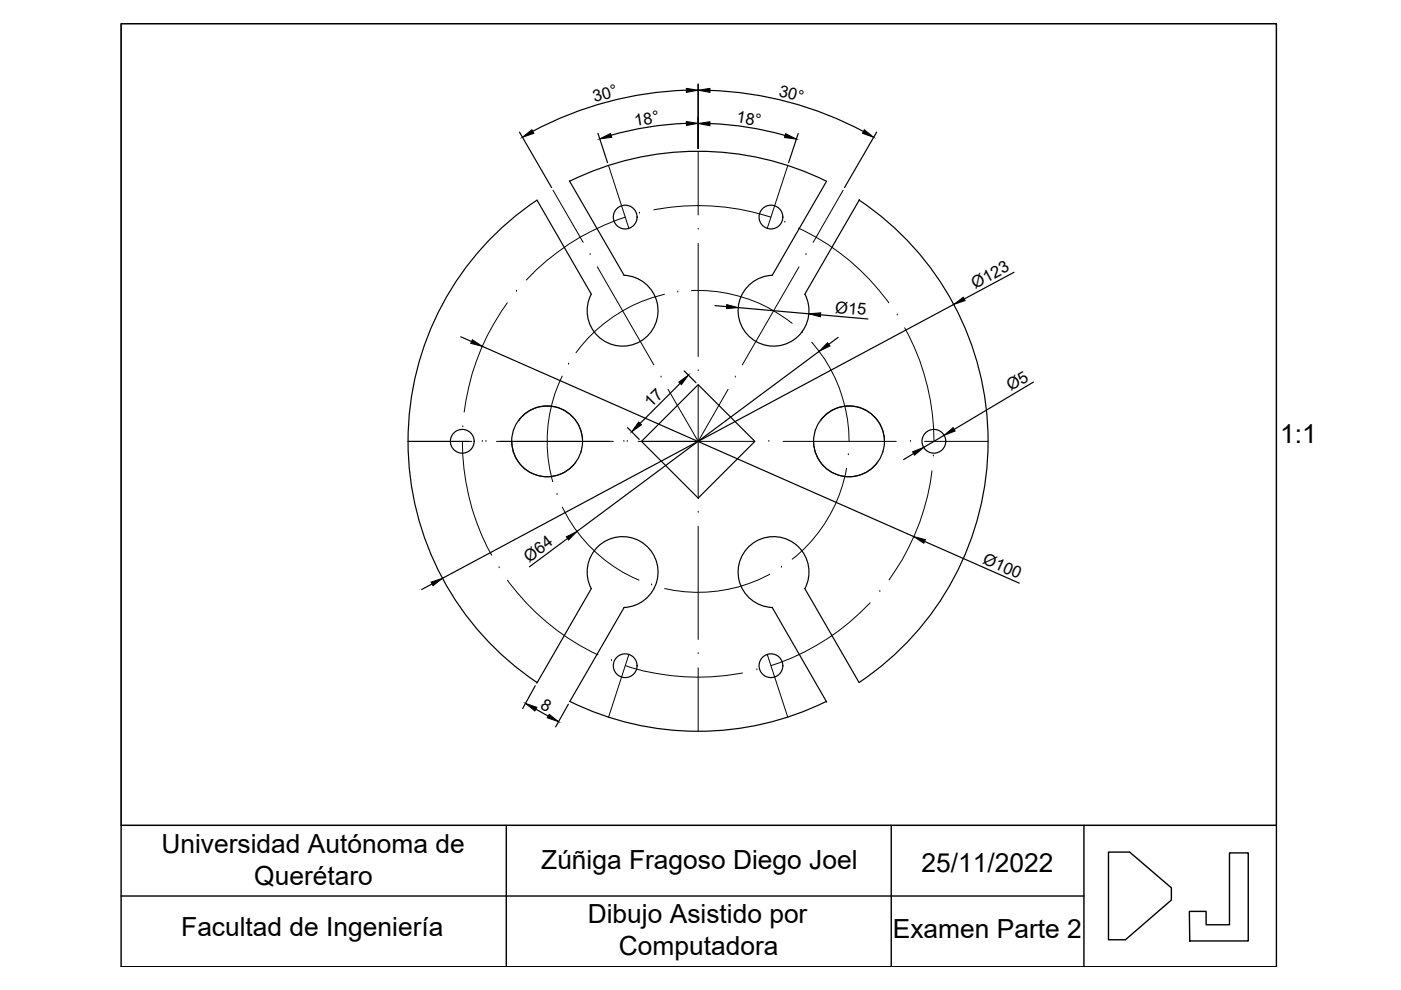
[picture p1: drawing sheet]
<svg xmlns="http://www.w3.org/2000/svg" width="297mm" height="210mm" viewBox="0 0 297 210" stroke-linecap="round" stroke-linejoin="round" font-family="sans-serif">
<!-- layer: Aux -->
<g fill="none" stroke="#000" stroke-width=".21">
<path d="M129 35.1l4.3 13.3M148 32.1v13.5M167 35.1l-4.3 13.3M117.2 40.3l6.4 11.1M125.1 54h.1M126.6 56.6l12 20.8M132.6 46a49.4 49.4 0 0 0-21 13.4M135.6 45.2h.1M138.6 44.5a49.8 49.8 0 0 1 24.8 1.5M148 48.6h.1M148 51.6v24M166.4 47.1h.1"/>
<path d="M169.3 48.4a48.9 48.9 0 0 1 19.2 15.8M169.4 56.6l-12 20.8M170.9 54h.1M178.8 40.3l-6.4 11.1M107.6 64.2a49.5 49.5 0 0 0-9.2 23.2M109.5 61.8h.1M119.2 79.7a31.4 31.4 0 0 0-2 22.4M120.6 77.2h.1M140.2 80h.1M140.9 62.4a32.5 32.5 0 0 0-18.8 12.4M143.7 61.9h.1M146.6 61.6a32.1 32.1 0 0 1 21.4 7"/>
<path d="M148 78.6h.1M155.9 80h.1M170.1 70.5h.1M172.1 72.5a32 32 0 0 1 7.9 21.1M190.2 66.8h.1M191.8 69.5a49.8 49.8 0 0 1 6.2 24.1M98 93.6a49.8 49.8 0 0 0 6.3 24.1M98.1 90.5h.1M99.3 93.6h-12.8h13.5M102.3 93.6h.1M103 93.6h.1M105.3 93.6h24.7"/>
<path d="M108.5 93.6a7.5 7.5 0 0 0 5.2 7.1 7.5 7.5 0 0 0 8.4-2.8M108.9 91.3h.1M110 89.2a7.5 7.5 0 0 1 8.3-2.8 7.5 7.5 0 0 1 5.2 7.2M123.2 95.9h.1M132.3 93.6h.1M133 93.6h.1M135.3 93.6h24.7M141.6 82.5l6.4 11.1 6.4-11.1M148 81.6v24M163 93.6h.1M166 93.6h24M172.5 93.6a7.5 7.5 0 0 0 5.2 7.1 7.5 7.5 0 0 0 8.4-2.8"/>
<path d="M172.9 91.3h.1M173.9 89.2a7.5 7.5 0 0 1 8.4-2.8 7.5 7.5 0 0 1 5.2 7.2M179.5 99.3a31.6 31.6 0 0 1-11.5 19.3M179.9 96.4h.1M187.1 95.9h.1M193 93.6h.1M196 93.6h13.5M197.6 99.8a49.3 49.3 0 0 1-9.1 23.2M197.9 96.7h.1M118.1 104.8h.1M119.2 107.5a31.8 31.8 0 0 0 16.3 15.5M148 108.6h.1"/>
<path d="M148 111.6v24M105.8 120.4h.1M107.6 123a49.9 49.9 0 0 0 19.2 15.8M133.3 138.8l-4.3 13.3M138.2 124h.1M148 138.6h.1M162.7 138.8l4.3 13.3M163.2 121.7a32 32 0 0 1-22.3 3.1M165.7 120.3h.1M184.5 127.8a49.4 49.4 0 0 1-21 13.3M186.5 125.4h.1M129.7 140.1h.1"/>
<path d="M132.6 141.1a49.7 49.7 0 0 0 24.8 1.6M148 141.6v13.5M160.5 142h.1"/>
</g>
<!-- layer: Figura -->
<g fill="none" stroke="#000" stroke-width=".25">
<path d="M120.7 38.3l11.6 20.1a7.5 7.5 0 0 1 7.1 8.9 7.5 7.5 0 0 1-9.9 5.7 7.5 7.5 0 0 1-4.1-10.6l-11.5-20M120.8 38.4a61.5 61.5 0 0 1 54.4 0l-11.5 20a7.5 7.5 0 0 0-7.1 8.9 7.5 7.5 0 0 0 9.9 5.7 7.5 7.5 0 0 0 4.2-10.6M113.9 42.4a61.5 61.5 0 0 0 0 102.3M182.1 42.4a61.5 61.5 0 0 1 0 102.3l-11.5-19.9M182.2 42.3l-11.6 20.1M136 93.6l12-12 12 12-12 12zM170.7 124.8a7.5 7.5 0 0 0-4.2-10.6 7.5 7.5 0 0 0-9.9 5.7 7.5 7.5 0 0 0 7.1 8.9l11.6 20.1M113.8 144.9l11.6-20.1a7.5 7.5 0 0 1 4.1-10.6 7.5 7.5 0 0 1 9.9 5.7 7.5 7.5 0 0 1-7.1 8.9l-11.5 19.9M120.8 148.7a61.5 61.5 0 0 0 54.4 0"/>
<circle cx="132.6" cy="46" r="2.52"/>
<circle cx="163.5" cy="46" r="2.52"/>
<circle cx="98" cy="93.6" r="2.52"/>
<circle cx="116" cy="93.6" r="7.5"/>
<circle cx="180" cy="93.6" r="7.5"/>
<circle cx="198" cy="93.6" r="2.52"/>
<circle cx="132.6" cy="141.1" r="2.52"/>
<circle cx="163.5" cy="141.1" r="2.52"/>
</g>
<!-- layer: Cotas -->
<g fill="none" stroke="#000" stroke-width=".25">
<path d="M145.5 19.1a74.5 74.5 0 0 0-32.6 8.7M148 17.9v13.6M150.5 19.2a74.5 74.5 0 0 1 32.6 8.7M110.1 28l6.9 11.8M126.8 28.3l2 6.2M145.5 26.2a67.5 67.5 0 0 0-15.9 2.5M150.5 26.2a67.4 67.4 0 0 1 15.9 2.5M169.2 28.3l-2 6.2M185.9 28l-6.8 11.8M215 57.7l-10.6 5.7M97.7 71.4l2.3 1M102.3 73.4l91.4 40.4"/>
<path d="M145.1 78.6l2.5 2.5M151.6 64.8l2.4 .2M156.5 65.2l15 1.3M173.7 74.5l-51.4 38.2M174 66.7l10 .9M177.7 71.5l-2 1.5M202.2 64.5l-108.4 58.1M133 90.7l2.5 2.5M144.2 81.3l-8.5 8.5M193.7 96.2l-2.1 1.2M200.1 92.3l-4.2 2.6M219.1 81l-16.8 10"/>
<path d="M120.3 114.2l-8 6M196 114.8l20.1 8.8M91.6 123.8l-2.2 1.2M113.5 145.4l-2.7 4.8M113.6 150.4l2.6 1.4M120.5 149.3l-2.7 4.8"/>
</g>
<g fill="#000" stroke="#000" stroke-width=".21">
<path d="M145.5 18.7l2.5 .4-2.5 .5zM148 19.1l2.5-.4v.9zM110.8 29.1l2-1.6 .4 .8zM127.2 29.4l2.2-1.1 .3 .8zM145.5 25.8l2.5 .3-2.5 .5zM148 26.2l2.5-.4v.9zM166.6 28.3l2.3 1.2-2.6-.3zM183.2 27.5l2 1.6-2.3-.8zM100.1 72l2.2 1.4-2.5-.6zM154.1 64.6l2.4 .6-2.5 .2zM171.5 66.5l2.5-.2-.1 .9zM175.5 72.7l.5 .6-2.3 1.2z"/>
<path d="M202.2 64.5l2-1.5 .4 .7zM135.4 89.5l.6 .6-2.1 1.5zM143.9 81l2.1-1.5-1.5 2.1zM193.5 95.8l2.4-.9-2 1.6zM200.1 92.3l2-1.6 .4 .7zM120.1 113.8l2.2-1.1-1.7 1.8zM193.7 113.8l2.5 .6-.3 .8zM91.4 123.4l2.4-.8-2 1.6zM111.4 149.1l2.4 .9-.4 .7zM116.4 151.5l2 1.5-2.4-.8z"/>
</g>
<!-- layer: Marco -->
<path d="M25.7 5h244.9v200h-244.9zM25.7 175h244.9M107.3 175v30M189 175v30M229.8 175v30M25.7 190h204.1M235 180.7h4.5l8.9 7.5v2.6l-9.8 8.4h-3.6zM260.7 180.8h4v18.7h-12.4l-.1-6.3h3.5v2.9h5z" fill="none" stroke="#000" stroke-width=".3"/>
<path d="M25.7 5h244.9v170h-244.9z" fill="none" stroke="#000" stroke-width=".21"/>
<g font-size="5.6">
<text x="271.4" y="94">1:1</text>
<text x="34.2" y="180.9">Universidad Autónoma de</text>
<text x="114.8" y="184.3">Zúñiga Fragoso Diego Joel</text>
<text x="195.4" y="184.9">25/11/2022</text>
<text x="53.9" y="187.6">Querétaro</text>
<text x="124.6" y="195.8">Dibujo Asistido por</text>
<text x="38.4" y="198.4">Facultad de Ingeniería</text>
<text x="131.2" y="202.5">Computadora</text>
<text x="189.3" y="198.8">Examen Parte 2</text>
</g>
<g font-size="3.5">
<text x="126.1" y="21.7" transform="rotate(-15 126.1 21.7)">30°</text>
<text x="165" y="20.3" transform="rotate(15 165 20.3)">30°</text>
<text x="134.7" y="26.7" transform="rotate(-9 134.7 26.7)">18°</text>
<text x="156" y="25.9" transform="rotate(9 156 25.9)">18°</text>
<text x="206.7" y="61.3" transform="rotate(-28 206.7 61.3)">Ø123</text>
<text x="177" y="66.3" transform="rotate(5 177 66.3)">Ø15</text>
<text x="214.3" y="83" transform="rotate(-31 214.3 83)">Ø5</text>
<text x="138.1" y="86.6" transform="rotate(-45 138.1 86.6)">17</text>
<text x="112.2" y="119.3" transform="rotate(-37 112.2 119.3)">Ø64</text>
<text x="208.2" y="119.3" transform="rotate(24 208.2 119.3)">Ø100</text>
<text x="114.4" y="150" transform="rotate(29 114.4 150)">8</text>
</g>
</svg>
